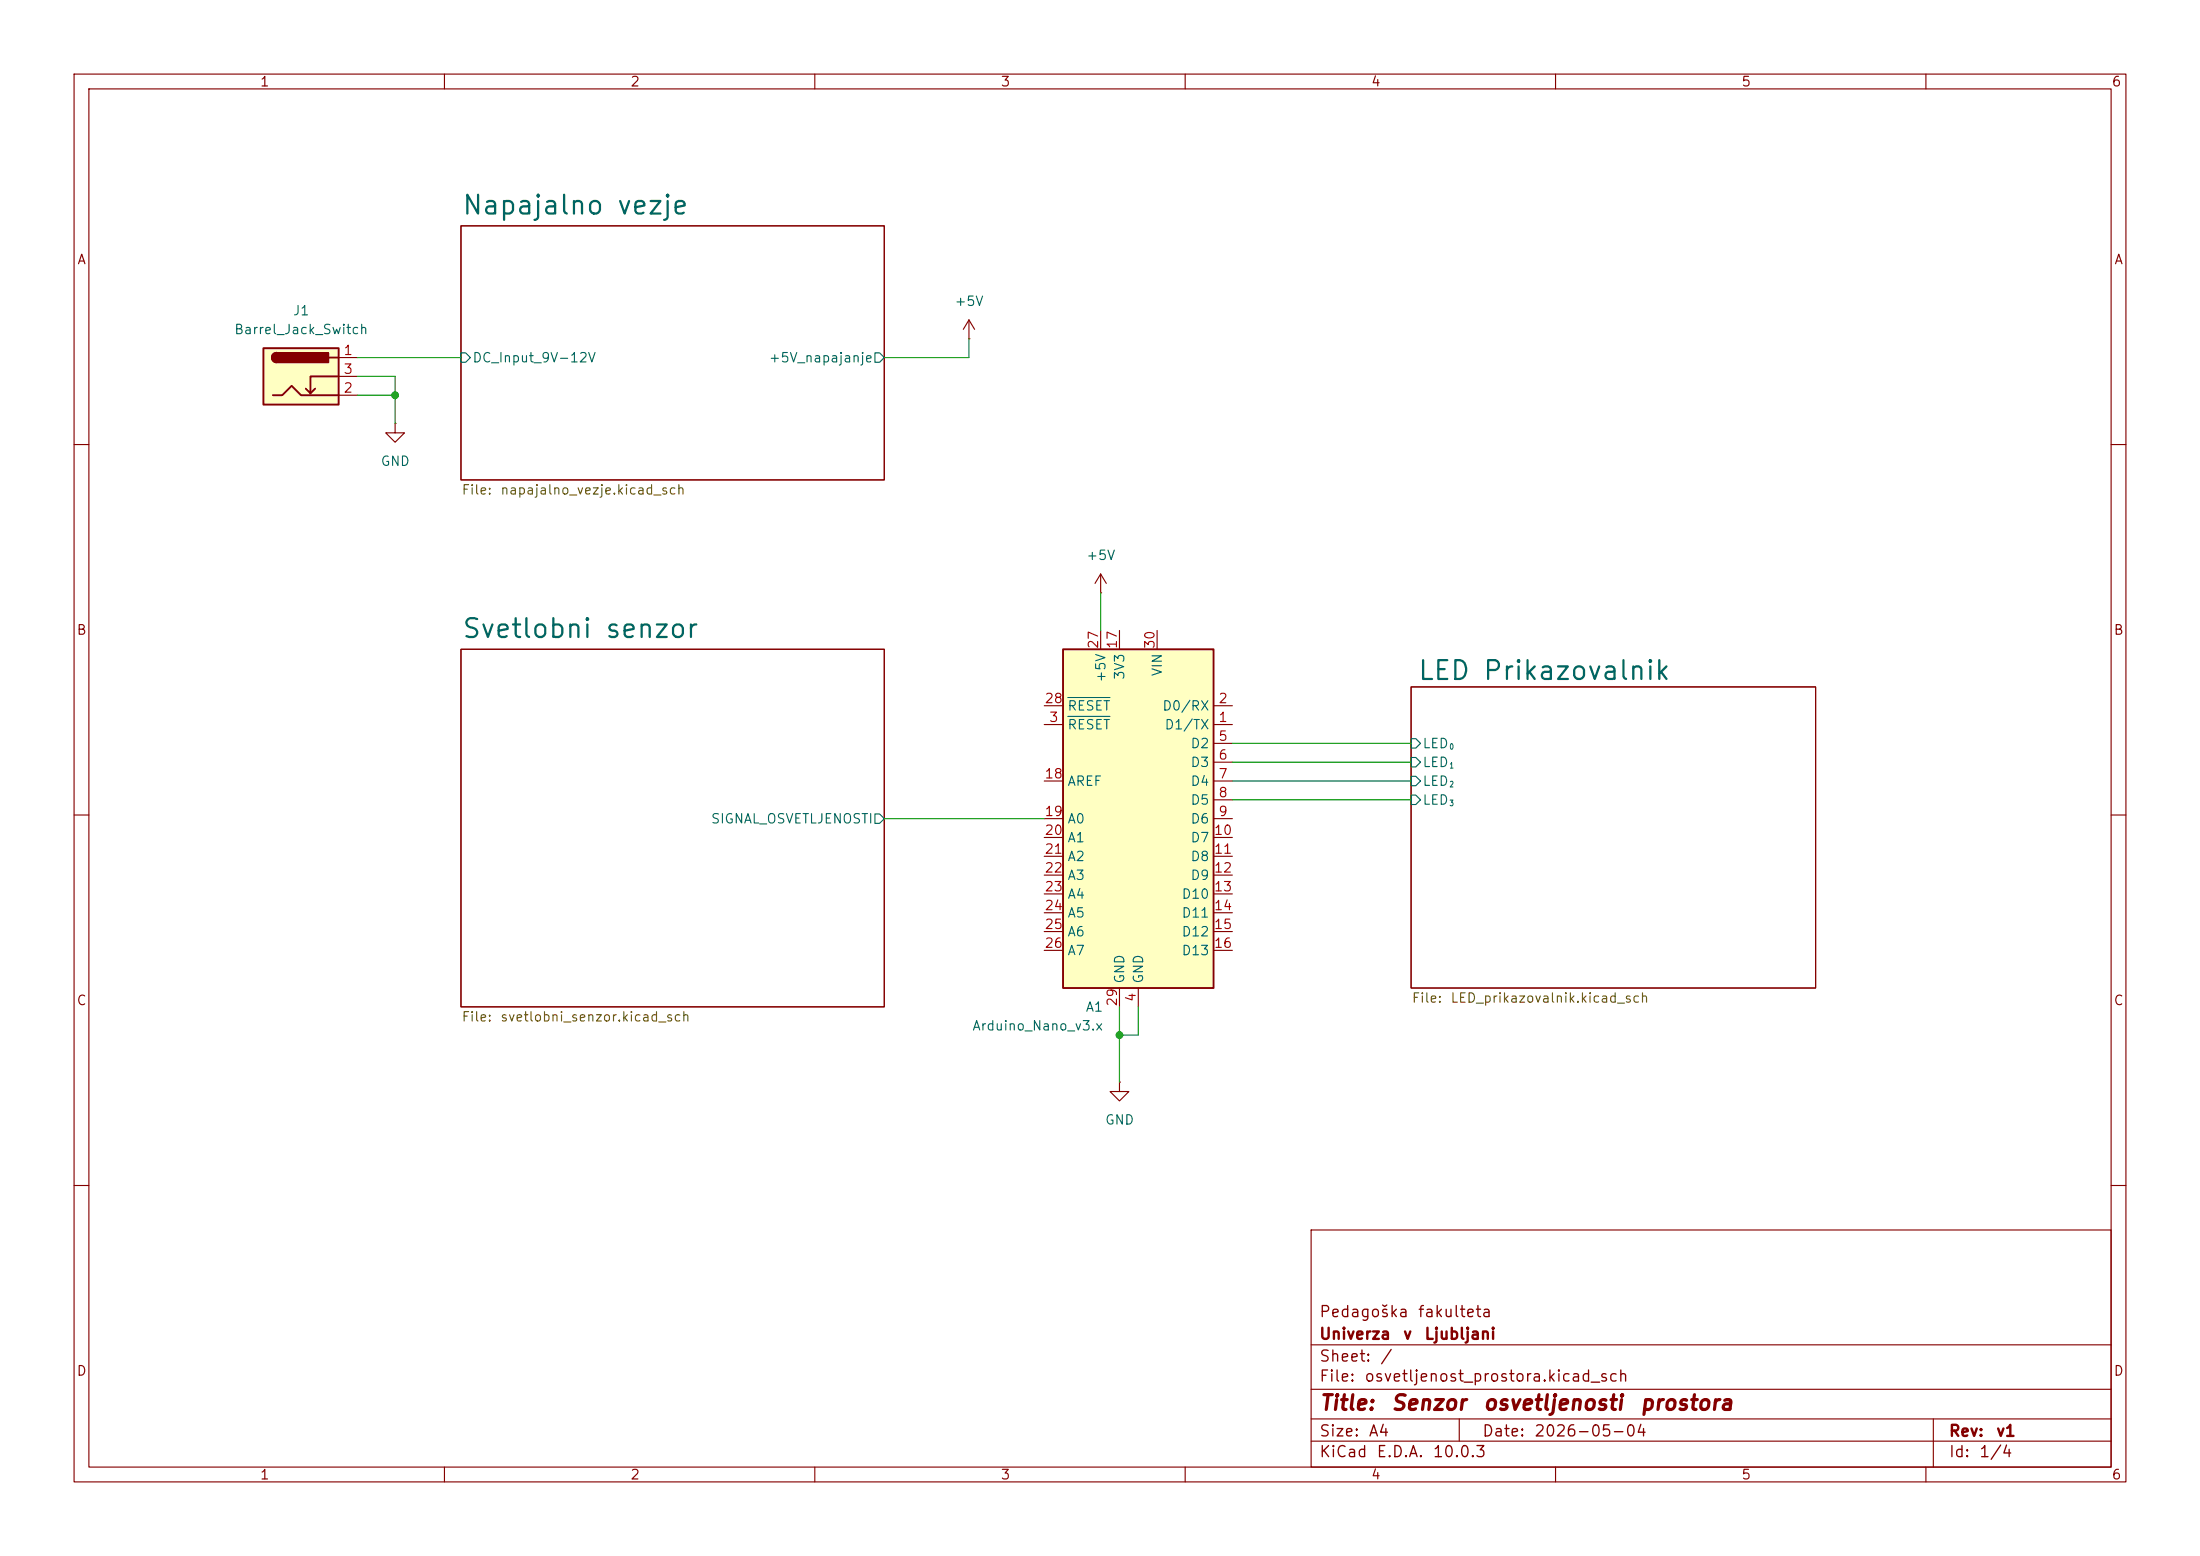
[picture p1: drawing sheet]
(kicad_sch
 (version 20260306)
 (generator "eeschema")
 (generator_version "10.0")
 (paper "A4")
 (title_block
  (title "Senzor osvetljenosti prostora")
  (date "2026-05-04")
  (rev "v1")
  (company "Univerza v Ljubljani")
  (comment 1 "Pedagoška fakulteta"))
 (lib_symbols
  (symbol "Connector:Barrel_Jack_Switch"
   (pin_names (hide yes)) (exclude_from_sim no) (in_bom yes) (on_board yes)
   (in_pos_files yes)
   (duplicate_pin_numbers_are_jumpers no)
   (property "Reference" "J" (at 0 5.334 0) (show_name no) (do_not_autoplace no) (effects (font (size 1.27 1.27))))
   (property "Value" "Barrel_Jack_Switch" (at 0 -5.08 0) (show_name no) (do_not_autoplace no) (effects (font (size 1.27 1.27))))
   (property "Footprint" "" (at 1.27 -1.016 0) (show_name no) (do_not_autoplace no) (hide yes) (effects (font (size 1.27 1.27))))
   (property "Datasheet" "" (at 1.27 -1.016 0) (show_name no) (do_not_autoplace no) (hide yes) (effects (font (size 1.27 1.27))))
   (property "Description" "DC Barrel Jack with an internal switch" (at 0 0 0) (show_name no) (do_not_autoplace no) (hide yes) (effects (font (size 1.27 1.27))))
   (symbol "Barrel_Jack_Switch_0_1"
    (rectangle (start -5.08 3.81) (end 5.08 -3.81) (stroke (width 0.254) (type default)) (fill (type background)))
    (polyline (pts (xy -3.81 -2.54) (xy -2.54 -2.54) (xy -1.27 -1.27) (xy 0 -2.54) (xy 2.54 -2.54) (xy 5.08 -2.54)) (stroke (width 0.254) (type default)) (fill (type none)))
    (arc (start -3.302 1.905) (mid -3.9343 2.54) (end -3.302 3.175) (stroke (width 0.254) (type default)) (fill (type none)))
    (arc (start -3.302 1.905) (mid -3.9343 2.54) (end -3.302 3.175) (stroke (width 0.254) (type default)) (fill (type outline)))
    (polyline (pts (xy 1.27 -2.286) (xy 1.905 -1.651)) (stroke (width 0.254) (type default)) (fill (type none)))
    (rectangle (start 3.683 3.175) (end -3.302 1.905) (stroke (width 0.254) (type default)) (fill (type outline)))
    (polyline (pts (xy 5.08 2.54) (xy 3.81 2.54)) (stroke (width 0.254) (type default)) (fill (type none)))
    (polyline (pts (xy 5.08 0) (xy 1.27 0) (xy 1.27 -2.286) (xy 0.635 -1.651)) (stroke (width 0.254) (type default)) (fill (type none))))
   (symbol "Barrel_Jack_Switch_1_1"
    (pin passive line (at 7.62 2.54 180) (length 2.54) (name "" (effects (font (size 1.27 1.27)))) (number "1" (effects (font (size 1.27 1.27)))))
    (pin passive line (at 7.62 -2.54 180) (length 2.54) (name "" (effects (font (size 1.27 1.27)))) (number "2" (effects (font (size 1.27 1.27)))))
    (pin passive line (at 7.62 0 180) (length 2.54) (name "" (effects (font (size 1.27 1.27)))) (number "3" (effects (font (size 1.27 1.27))))))
   (embedded_fonts no))
  (symbol "MCU_Module:Arduino_Nano_v3.x" (exclude_from_sim no) (in_bom yes) (on_board yes)
   (in_pos_files yes)
   (duplicate_pin_numbers_are_jumpers no)
   (property "Reference" "A" (at -10.16 23.495 0) (show_name no) (do_not_autoplace no) (effects (font (size 1.27 1.27)) (justify left bottom)))
   (property "Value" "Arduino_Nano_v3.x" (at 5.08 -24.13 0) (show_name no) (do_not_autoplace no) (effects (font (size 1.27 1.27)) (justify left top)))
   (property "Footprint" "Module:Arduino_Nano" (at 0 0 0) (show_name no) (do_not_autoplace no) (hide yes) (effects (font (size 1.27 1.27)
    (italic yes))))
   (property "Datasheet" "http://www.mouser.com/pdfdocs/Gravitech_Arduino_Nano3_0.pdf" (at 0 0 0) (show_name no) (do_not_autoplace no) (hide yes) (effects (font (size 1.27 1.27))))
   (property "Description" "Arduino Nano v3.x" (at 0 0 0) (show_name no) (do_not_autoplace no) (hide yes) (effects (font (size 1.27 1.27))))
   (symbol "Arduino_Nano_v3.x_0_1"
    (rectangle (start -10.16 22.86) (end 10.16 -22.86) (stroke (width 0.254) (type default)) (fill (type background))))
   (symbol "Arduino_Nano_v3.x_1_1"
    (pin bidirectional line (at -12.7 12.7 0) (length 2.54) (name "D1/TX" (effects (font (size 1.27 1.27)))) (number "1" (effects (font (size 1.27 1.27)))))
    (pin bidirectional line (at -12.7 15.24 0) (length 2.54) (name "D0/RX" (effects (font (size 1.27 1.27)))) (number "2" (effects (font (size 1.27 1.27)))))
    (pin input line (at 12.7 12.7 180) (length 2.54) (name "~{RESET}" (effects (font (size 1.27 1.27)))) (number "3" (effects (font (size 1.27 1.27)))))
    (pin power_in line (at 0 -25.4 90) (length 2.54) (name "GND" (effects (font (size 1.27 1.27)))) (number "4" (effects (font (size 1.27 1.27)))))
    (pin bidirectional line (at -12.7 10.16 0) (length 2.54) (name "D2" (effects (font (size 1.27 1.27)))) (number "5" (effects (font (size 1.27 1.27)))))
    (pin bidirectional line (at -12.7 7.62 0) (length 2.54) (name "D3" (effects (font (size 1.27 1.27)))) (number "6" (effects (font (size 1.27 1.27)))))
    (pin bidirectional line (at -12.7 5.08 0) (length 2.54) (name "D4" (effects (font (size 1.27 1.27)))) (number "7" (effects (font (size 1.27 1.27)))))
    (pin bidirectional line (at -12.7 2.54 0) (length 2.54) (name "D5" (effects (font (size 1.27 1.27)))) (number "8" (effects (font (size 1.27 1.27)))))
    (pin bidirectional line (at -12.7 0 0) (length 2.54) (name "D6" (effects (font (size 1.27 1.27)))) (number "9" (effects (font (size 1.27 1.27)))))
    (pin bidirectional line (at -12.7 -2.54 0) (length 2.54) (name "D7" (effects (font (size 1.27 1.27)))) (number "10" (effects (font (size 1.27 1.27)))))
    (pin bidirectional line (at -12.7 -5.08 0) (length 2.54) (name "D8" (effects (font (size 1.27 1.27)))) (number "11" (effects (font (size 1.27 1.27)))))
    (pin bidirectional line (at -12.7 -7.62 0) (length 2.54) (name "D9" (effects (font (size 1.27 1.27)))) (number "12" (effects (font (size 1.27 1.27)))))
    (pin bidirectional line (at -12.7 -10.16 0) (length 2.54) (name "D10" (effects (font (size 1.27 1.27)))) (number "13" (effects (font (size 1.27 1.27)))))
    (pin bidirectional line (at -12.7 -12.7 0) (length 2.54) (name "D11" (effects (font (size 1.27 1.27)))) (number "14" (effects (font (size 1.27 1.27)))))
    (pin bidirectional line (at -12.7 -15.24 0) (length 2.54) (name "D12" (effects (font (size 1.27 1.27)))) (number "15" (effects (font (size 1.27 1.27)))))
    (pin bidirectional line (at -12.7 -17.78 0) (length 2.54) (name "D13" (effects (font (size 1.27 1.27)))) (number "16" (effects (font (size 1.27 1.27)))))
    (pin power_out line (at 2.54 25.4 270) (length 2.54) (name "3V3" (effects (font (size 1.27 1.27)))) (number "17" (effects (font (size 1.27 1.27)))))
    (pin input line (at 12.7 5.08 180) (length 2.54) (name "AREF" (effects (font (size 1.27 1.27)))) (number "18" (effects (font (size 1.27 1.27)))))
    (pin bidirectional line (at 12.7 0 180) (length 2.54) (name "A0" (effects (font (size 1.27 1.27)))) (number "19" (effects (font (size 1.27 1.27)))))
    (pin bidirectional line (at 12.7 -2.54 180) (length 2.54) (name "A1" (effects (font (size 1.27 1.27)))) (number "20" (effects (font (size 1.27 1.27)))))
    (pin bidirectional line (at 12.7 -5.08 180) (length 2.54) (name "A2" (effects (font (size 1.27 1.27)))) (number "21" (effects (font (size 1.27 1.27)))))
    (pin bidirectional line (at 12.7 -7.62 180) (length 2.54) (name "A3" (effects (font (size 1.27 1.27)))) (number "22" (effects (font (size 1.27 1.27)))))
    (pin bidirectional line (at 12.7 -10.16 180) (length 2.54) (name "A4" (effects (font (size 1.27 1.27)))) (number "23" (effects (font (size 1.27 1.27)))))
    (pin bidirectional line (at 12.7 -12.7 180) (length 2.54) (name "A5" (effects (font (size 1.27 1.27)))) (number "24" (effects (font (size 1.27 1.27)))))
    (pin bidirectional line (at 12.7 -15.24 180) (length 2.54) (name "A6" (effects (font (size 1.27 1.27)))) (number "25" (effects (font (size 1.27 1.27)))))
    (pin bidirectional line (at 12.7 -17.78 180) (length 2.54) (name "A7" (effects (font (size 1.27 1.27)))) (number "26" (effects (font (size 1.27 1.27)))))
    (pin power_out line (at 5.08 25.4 270) (length 2.54) (name "+5V" (effects (font (size 1.27 1.27)))) (number "27" (effects (font (size 1.27 1.27)))))
    (pin input line (at 12.7 15.24 180) (length 2.54) (name "~{RESET}" (effects (font (size 1.27 1.27)))) (number "28" (effects (font (size 1.27 1.27)))))
    (pin power_in line (at 2.54 -25.4 90) (length 2.54) (name "GND" (effects (font (size 1.27 1.27)))) (number "29" (effects (font (size 1.27 1.27)))))
    (pin power_in line (at -2.54 25.4 270) (length 2.54) (name "VIN" (effects (font (size 1.27 1.27)))) (number "30" (effects (font (size 1.27 1.27))))))
   (embedded_fonts no))
  (symbol "power:+5V"
   (power global)
   (pin_numbers (hide yes))
   (pin_names
    (offset 0) (hide yes)) (exclude_from_sim no) (in_bom yes) (on_board yes)
   (in_pos_files yes)
   (duplicate_pin_numbers_are_jumpers no)
   (property "Reference" "#PWR" (at 0 -3.81 0) (show_name no) (do_not_autoplace no) (hide yes) (effects (font (size 1.27 1.27))))
   (property "Value" "+5V" (at 0 3.556 0) (show_name no) (do_not_autoplace no) (effects (font (size 1.27 1.27))))
   (property "Footprint" "" (at 0 0 0) (show_name no) (do_not_autoplace no) (hide yes) (effects (font (size 1.27 1.27))))
   (property "Datasheet" "" (at 0 0 0) (show_name no) (do_not_autoplace no) (hide yes) (effects (font (size 1.27 1.27))))
   (property "Description" "Power symbol creates a global label with name \"+5V\"" (at 0 0 0) (show_name no) (do_not_autoplace no) (hide yes) (effects (font (size 1.27 1.27))))
   (symbol "+5V_0_1"
    (polyline (pts (xy -0.762 1.27) (xy 0 2.54)) (stroke (width 0) (type default)) (fill (type none)))
    (polyline (pts (xy 0 2.54) (xy 0.762 1.27)) (stroke (width 0) (type default)) (fill (type none)))
    (polyline (pts (xy 0 0) (xy 0 2.54)) (stroke (width 0) (type default)) (fill (type none))))
   (symbol "+5V_1_1"
    (pin power_in line (at 0 0 90) (length 0) (name "" (effects (font (size 1.27 1.27)))) (number "1" (effects (font (size 1.27 1.27))))))
   (embedded_fonts no))
  (symbol "power:GND"
   (power global)
   (pin_numbers (hide yes))
   (pin_names
    (offset 0) (hide yes)) (exclude_from_sim no) (in_bom yes) (on_board yes)
   (in_pos_files yes)
   (duplicate_pin_numbers_are_jumpers no)
   (property "Reference" "#PWR" (at 0 -6.35 0) (show_name no) (do_not_autoplace no) (hide yes) (effects (font (size 1.27 1.27))))
   (property "Value" "GND" (at 0 -3.81 0) (show_name no) (do_not_autoplace no) (effects (font (size 1.27 1.27))))
   (property "Footprint" "" (at 0 0 0) (show_name no) (do_not_autoplace no) (hide yes) (effects (font (size 1.27 1.27))))
   (property "Datasheet" "" (at 0 0 0) (show_name no) (do_not_autoplace no) (hide yes) (effects (font (size 1.27 1.27))))
   (property "Description" "Power symbol creates a global label with name \"GND\" , ground" (at 0 0 0) (show_name no) (do_not_autoplace no) (hide yes) (effects (font (size 1.27 1.27))))
   (symbol "GND_0_1"
    (polyline (pts (xy 0 0) (xy 0 -1.27) (xy 1.27 -1.27) (xy 0 -2.54) (xy -1.27 -1.27) (xy 0 -1.27)) (stroke (width 0) (type default)) (fill (type none))))
   (symbol "GND_1_1"
    (pin power_in line (at 0 0 270) (length 0) (name "" (effects (font (size 1.27 1.27)))) (number "1" (effects (font (size 1.27 1.27))))))
   (embedded_fonts no)))
 (junction
  (at 53.34 53.34)
  (diameter 0)
  (color 0 0 0 0))
 (junction
  (at 151.13 139.7)
  (diameter 0)
  (color 0 0 0 0))
 (wire
  (pts (xy 166.37 107.95) (xy 190.5 107.95))
  (stroke (width 0) (type default)))
 (wire
  (pts (xy 130.81 48.26) (xy 130.81 45.72))
  (stroke (width 0) (type default)))
 (wire
  (pts (xy 153.67 139.7) (xy 151.13 139.7))
  (stroke (width 0) (type default)))
 (wire
  (pts (xy 166.37 102.87) (xy 190.5 102.87))
  (stroke (width 0) (type default)))
 (wire
  (pts (xy 119.38 48.26) (xy 130.81 48.26))
  (stroke (width 0) (type default)))
 (wire
  (pts (xy 166.37 105.41) (xy 190.5 105.41))
  (stroke (width 0) (type default)))
 (wire
  (pts (xy 53.34 53.34) (xy 53.34 57.15))
  (stroke (width 0) (type default)))
 (wire
  (pts (xy 119.38 110.49) (xy 140.97 110.49))
  (stroke (width 0) (type default)))
 (wire
  (pts (xy 166.37 100.33) (xy 190.5 100.33))
  (stroke (width 0) (type default)))
 (wire
  (pts (xy 151.13 139.7) (xy 151.13 146.05))
  (stroke (width 0) (type default)))
 (wire
  (pts (xy 148.59 80.01) (xy 148.59 85.09))
  (stroke (width 0) (type default)))
 (wire
  (pts (xy 151.13 135.89) (xy 151.13 139.7))
  (stroke (width 0) (type default)))
 (wire
  (pts (xy 53.34 50.8) (xy 53.34 53.34))
  (stroke (width 0) (type default)))
 (wire
  (pts (xy 48.26 50.8) (xy 53.34 50.8))
  (stroke (width 0) (type default)))
 (wire
  (pts (xy 153.67 135.89) (xy 153.67 139.7))
  (stroke (width 0) (type default)))
 (wire
  (pts (xy 48.26 48.26) (xy 62.23 48.26))
  (stroke (width 0) (type default)))
 (wire
  (pts (xy 48.26 53.34) (xy 53.34 53.34))
  (stroke (width 0) (type default)))
 (symbol
  (lib_id "power:+5V")
  (at 148.59 80.01 0)
  (unit 1)
  (body_style 1)
  (exclude_from_sim no)
  (in_bom yes)
  (on_board yes)
  (in_pos_files yes)
  (dnp no)
  (fields_autoplaced yes)
  (property "Reference" "#PWR02" (at 148.59 83.82 0) (hide yes) (show_name no) (do_not_autoplace no) (effects (font (size 1.27 1.27))))
  (property "Value" "+5V" (at 148.59 74.93 0) (show_name no) (do_not_autoplace no) (effects (font (size 1.27 1.27))))
  (property "Footprint" "" (at 148.59 80.01 0) (hide yes) (show_name no) (do_not_autoplace no) (effects (font (size 1.27 1.27))))
  (property "Datasheet" "" (at 148.59 80.01 0) (hide yes) (show_name no) (do_not_autoplace no) (effects (font (size 1.27 1.27))))
  (property "Description" "Power symbol creates a global label with name \"+5V\"" (at 148.59 80.01 0) (hide yes) (show_name no) (do_not_autoplace no) (effects (font (size 1.27 1.27))))
  (pin "1"))
 (symbol
  (lib_id "power:GND")
  (at 53.34 57.15 0)
  (unit 1)
  (body_style 1)
  (exclude_from_sim no)
  (in_bom yes)
  (on_board yes)
  (in_pos_files yes)
  (dnp no)
  (fields_autoplaced yes)
  (property "Reference" "#PWR05" (at 53.34 63.5 0) (hide yes) (show_name no) (do_not_autoplace no) (effects (font (size 1.27 1.27))))
  (property "Value" "GND" (at 53.34 62.23 0) (show_name no) (do_not_autoplace no) (effects (font (size 1.27 1.27))))
  (property "Footprint" "" (at 53.34 57.15 0) (hide yes) (show_name no) (do_not_autoplace no) (effects (font (size 1.27 1.27))))
  (property "Datasheet" "" (at 53.34 57.15 0) (hide yes) (show_name no) (do_not_autoplace no) (effects (font (size 1.27 1.27))))
  (property "Description" "Power symbol creates a global label with name \"GND\" , ground" (at 53.34 57.15 0) (hide yes) (show_name no) (do_not_autoplace no) (effects (font (size 1.27 1.27))))
  (pin "1"))
 (symbol
  (lib_id "Connector:Barrel_Jack_Switch")
  (at 40.64 50.8 0)
  (unit 1)
  (body_style 1)
  (exclude_from_sim no)
  (in_bom yes)
  (on_board yes)
  (in_pos_files yes)
  (dnp no)
  (fields_autoplaced yes)
  (property "Reference" "J1" (at 40.64 41.91 0) (show_name no) (do_not_autoplace no) (effects (font (size 1.27 1.27))))
  (property "Value" "Barrel_Jack_Switch" (at 40.64 44.45 0) (show_name no) (do_not_autoplace no) (effects (font (size 1.27 1.27))))
  (property "Footprint" "" (at 41.91 51.816 0) (hide yes) (show_name no) (do_not_autoplace no) (effects (font (size 1.27 1.27))))
  (property "Datasheet" "" (at 41.91 51.816 0) (hide yes) (show_name no) (do_not_autoplace no) (effects (font (size 1.27 1.27))))
  (property "Description" "DC Barrel Jack with an internal switch" (at 40.64 50.8 0) (hide yes) (show_name no) (do_not_autoplace no) (effects (font (size 1.27 1.27))))
  (pin "2")
  (pin "3")
  (pin "1"))
 (symbol
  (lib_id "power:+5V")
  (at 130.81 45.72 0)
  (unit 1)
  (body_style 1)
  (exclude_from_sim no)
  (in_bom yes)
  (on_board yes)
  (in_pos_files yes)
  (dnp no)
  (fields_autoplaced yes)
  (property "Reference" "#PWR04" (at 130.81 49.53 0) (hide yes) (show_name no) (do_not_autoplace no) (effects (font (size 1.27 1.27))))
  (property "Value" "+5V" (at 130.81 40.64 0) (show_name no) (do_not_autoplace no) (effects (font (size 1.27 1.27))))
  (property "Footprint" "" (at 130.81 45.72 0) (hide yes) (show_name no) (do_not_autoplace no) (effects (font (size 1.27 1.27))))
  (property "Datasheet" "" (at 130.81 45.72 0) (hide yes) (show_name no) (do_not_autoplace no) (effects (font (size 1.27 1.27))))
  (property "Description" "Power symbol creates a global label with name \"+5V\"" (at 130.81 45.72 0) (hide yes) (show_name no) (do_not_autoplace no) (effects (font (size 1.27 1.27))))
  (pin "1"))
 (symbol
  (lib_id "MCU_Module:Arduino_Nano_v3.x")
  (at 153.67 110.49 0)
  (mirror y)
  (unit 1)
  (body_style 1)
  (exclude_from_sim no)
  (in_bom yes)
  (on_board yes)
  (in_pos_files yes)
  (dnp no)
  (property "Reference" "A1" (at 148.9867 135.89 0) (show_name no) (do_not_autoplace no) (effects (font (size 1.27 1.27)) (justify left)))
  (property "Value" "Arduino_Nano_v3.x" (at 148.9867 138.43 0) (show_name no) (do_not_autoplace no) (effects (font (size 1.27 1.27)) (justify left)))
  (property "Footprint" "Module:Arduino_Nano" (at 153.67 110.49 0) (hide yes) (show_name no) (do_not_autoplace no) (effects (font (size 1.27 1.27)
    (italic yes))))
  (property "Datasheet" "http://www.mouser.com/pdfdocs/Gravitech_Arduino_Nano3_0.pdf" (at 153.67 110.49 0) (hide yes) (show_name no) (do_not_autoplace no) (effects (font (size 1.27 1.27))))
  (property "Description" "Arduino Nano v3.x" (at 153.67 110.49 0) (hide yes) (show_name no) (do_not_autoplace no) (effects (font (size 1.27 1.27))))
  (pin "30")
  (pin "25")
  (pin "27")
  (pin "28")
  (pin "26")
  (pin "24")
  (pin "23")
  (pin "22")
  (pin "21")
  (pin "20")
  (pin "19")
  (pin "29")
  (pin "17")
  (pin "18")
  (pin "7")
  (pin "8")
  (pin "9")
  (pin "10")
  (pin "11")
  (pin "12")
  (pin "13")
  (pin "14")
  (pin "15")
  (pin "1")
  (pin "16")
  (pin "2")
  (pin "3")
  (pin "4")
  (pin "5")
  (pin "6"))
 (symbol
  (lib_id "power:GND")
  (at 151.13 146.05 0)
  (unit 1)
  (body_style 1)
  (exclude_from_sim no)
  (in_bom yes)
  (on_board yes)
  (in_pos_files yes)
  (dnp no)
  (fields_autoplaced yes)
  (property "Reference" "#PWR01" (at 151.13 152.4 0) (hide yes) (show_name no) (do_not_autoplace no) (effects (font (size 1.27 1.27))))
  (property "Value" "GND" (at 151.13 151.13 0) (show_name no) (do_not_autoplace no) (effects (font (size 1.27 1.27))))
  (property "Footprint" "" (at 151.13 146.05 0) (hide yes) (show_name no) (do_not_autoplace no) (effects (font (size 1.27 1.27))))
  (property "Datasheet" "" (at 151.13 146.05 0) (hide yes) (show_name no) (do_not_autoplace no) (effects (font (size 1.27 1.27))))
  (property "Description" "Power symbol creates a global label with name \"GND\" , ground" (at 151.13 146.05 0) (hide yes) (show_name no) (do_not_autoplace no) (effects (font (size 1.27 1.27))))
  (pin "1"))
 (sheet
  (at 62.23 30.48)
  (size 57.15 34.29)
  (exclude_from_sim no)
  (in_bom yes)
  (on_board yes)
  (dnp no)
  (fields_autoplaced yes)
  (stroke (width 0.1524) (type solid))
  (fill (color 0 0 0 0))
  (property "Sheetname" "Napajalno vezje" (at 62.23 29.1334 0) (show_name no) (do_not_autoplace no) (effects (font (size 2.54 2.54)) (justify left bottom)))
  (property "Sheetfile" "napajalno_vezje.kicad_sch" (at 62.23 65.3546 0) (show_name no) (do_not_autoplace no) (effects (font (size 1.27 1.27)) (justify left top)))
  (pin "+5V_napajanje" output (at 119.38 48.26 0) (effects (font (size 1.27 1.27)) (justify right)))
  (pin "DC_Input_9V-12V" input (at 62.23 48.26 180) (effects (font (size 1.27 1.27)) (justify left))))
 (sheet
  (at 190.5 92.71)
  (size 54.61 40.64)
  (exclude_from_sim no)
  (in_bom yes)
  (on_board yes)
  (dnp no)
  (stroke (width 0.1524) (type solid))
  (fill (color 0 0 0 0))
  (property "Sheetname" "LED Prikazovalnik" (at 191.262 91.948 0) (show_name no) (do_not_autoplace no) (effects (font (size 2.54 2.54)) (justify left bottom)))
  (property "Sheetfile" "LED_prikazovalnik.kicad_sch" (at 190.5 133.9346 0) (show_name no) (do_not_autoplace no) (effects (font (size 1.27 1.27)) (justify left top)))
  (pin "LED_{0}" input (at 190.5 100.33 180) (effects (font (size 1.27 1.27)) (justify left)))
  (pin "LED_{1}" input (at 190.5 102.87 180) (effects (font (size 1.27 1.27)) (justify left)))
  (pin "LED_{2}" input (at 190.5 105.41 180) (effects (font (size 1.27 1.27)) (justify left)))
  (pin "LED_{3}" input (at 190.5 107.95 180) (effects (font (size 1.27 1.27)) (justify left))))
 (sheet
  (at 62.23 87.63)
  (size 57.15 48.26)
  (exclude_from_sim no)
  (in_bom yes)
  (on_board yes)
  (dnp no)
  (fields_autoplaced yes)
  (stroke (width 0.1524) (type solid))
  (fill (color 0 0 0 0))
  (property "Sheetname" "Svetlobni senzor" (at 62.23 86.2834 0) (show_name no) (do_not_autoplace no) (effects (font (size 2.54 2.54)) (justify left bottom)))
  (property "Sheetfile" "svetlobni_senzor.kicad_sch" (at 62.23 136.4746 0) (show_name no) (do_not_autoplace no) (effects (font (size 1.27 1.27)) (justify left top)))
  (pin "SIGNAL_OSVETLJENOSTI" output (at 119.38 110.49 0) (effects (font (size 1.27 1.27)) (justify right))))
 (sheet_instances
  (path ""
   (page "1")))
 (embedded_fonts no))
